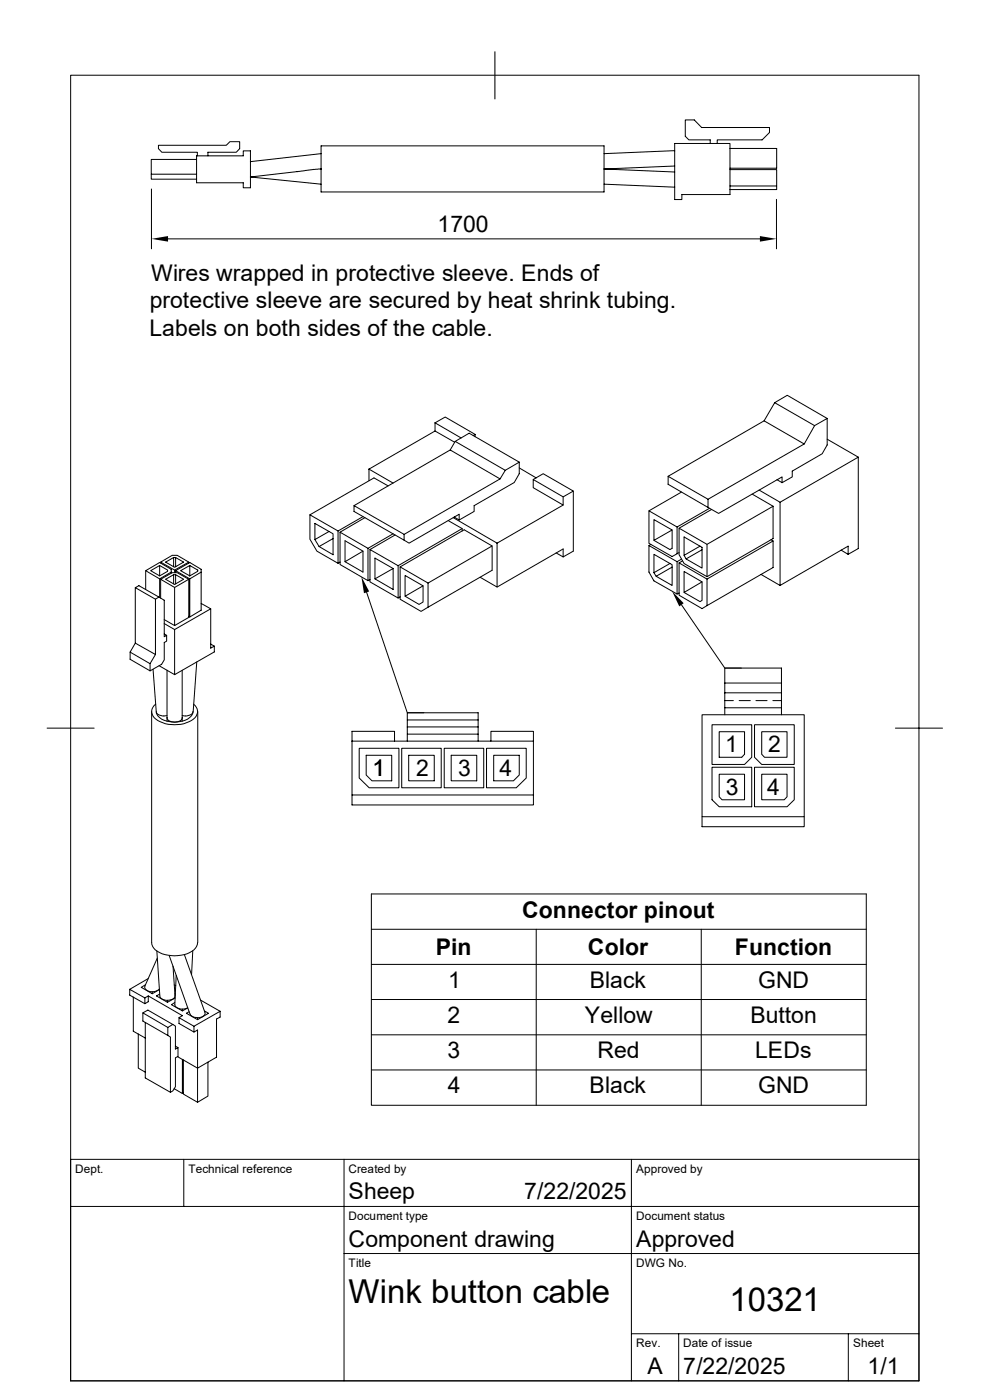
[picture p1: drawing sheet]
<svg xmlns="http://www.w3.org/2000/svg" width="210mm" height="297mm" viewBox="0 0 210 297" stroke-linecap="round" stroke-linejoin="round" font-family="sans-serif">
<g fill="none" stroke="#000" stroke-width=".21">
<path d="M15 16h179.9v276.9h-179.9zM105 11v10M32.1 37v1h9.6M41.7 33.1h9.9v-1.1h1.5v7.8h-1.5v-1h-9.9zM41.7 33.8h-9.6v3.2h9.6M41.9 33.1v-.8h-7.6l-.7-.8v-.7h14.4l.8-.7h2v1.4l-.7 .8h-6v.8M68.1 35.9l-15 1.6 15 1.6M68.1 35.9h.1M68.1 30.9h60v9.8h-60zM68.1 32.6l-15 1.7M128.1 39.1l15 .6M143.1 30.4h11.8v10.9h-10.2v1h-1.6z"/>
<path d="M143.1 35.2l-15 .7 15 .6M143.1 32l-15 .6M150.7 30.4v-.7h-4.6l-.7-.8v-3.5h1.9l1.5 1.7h14.4v1l-1.5 1.6h-9.6v.7M154.9 39.5h9.9v.7h-9.9M154.9 36h9.9v3.5M154.9 31.5h9.9v4.2h-9.9M32.1 40.1v12.7M35.6 50.7h125.6M164.7 42.3v10.5M78.3 99.5l5.1 3M78.3 99.5v2.5M92.3 89.7v1.7l4.1 2.4"/>
<path d="M92.3 89.7l2.1-1.2 6.4 3.7M92.3 89.7l5.5 3.2M92.3 91.4l-14 8.1M95.5 95.5l-20.4 11.8M96.6 93.6l2.9-1.7 10.7 6.1M100.4 92.4l.4-.2v.5M107.2 99.8l-10.6-6.2-1.1 1.9 10.6 6.1M110.2 99.3l3.5 2.1M162.1 89.3l-20.4 11.7M164.3 85.4l2.7-1.5 8.5 4.9M172.8 90.3l-8.5-4.9-2.2 3.9 8.5 4.9M175.5 93.2l6.6 3.8-16.6 9.6-4.5-2.6"/>
<path d="M182.1 97v19.4l-2.2 1.2M33.9 120l1.7 .9v.3l-1.7 1M34.1 119.3l2.4-1.5h1.1l2.4 1.5-3 1.6zM34.1 119.3v.2M36.8 118.3h.5M40 119.3v.2M40.3 120l1.7 .9v.3l-1.7 1zM40.3 120l-2 1.1 2 1.1M65.7 109.2l6 3.4 5.3-3M69.8 112.8l-3 1.7 .9 1.5M70.7 114.3l-3 1.7 3 1.7v-4.5l-3.9-2.2v3.5M71.7 112.6v6.9"/>
<path d="M72.1 112.9v6.9l6 3.4M77 116.9l-3.8 2.3 3.8 2.2v-4.5l-3.8-2.2v4.5M77.4 109.8l-5.3 3.1 6 3.4 5.3-3.1M78.1 116.3v6.9l.4-.3M78.5 116.6v6.8l6 3.5M82.3 103.1l-3-1.7-13.6 7.8v5.2l1.5 2.5 4.5 2.6 .4-.2M85.7 113.4l20.4-11.8 1.1-1.8 3-1.8v2.5l-1.1 1.9-8.5 4.9v1.2l-3.2 1.8v-1.2l-10.6 6.1-1.1-.6zM85.7 113.4l-10.6-6.1v1.2l10.6 6.1M95.1 110.4l2.9 1.7v.5M96.1 109.8l9.4 5.4M96.4 109.7l1 .6M98 112.1l-13.5 7.9-6-3.4 5.3-3.1"/>
<path d="M104.4 115.8l-13.6 7.9v5.1l13.6-7.8v-5.2l-5.9-3.4-13.6 7.9v6.8l4.4 2.6 1.5-.9M105.5 115.2v9.3l-3.6-2M113.1 101.7l2.1-1.2 6.4 3.7-2.1 1.2M113.1 101.7l6.4 3.7v1.7l-6.4-3.6zM118 117.3l1.5 .9v-1.7l-14 8M119.5 107.1l-14 8.1M121.6 104.2v12.7l-2.1 1.3M137.7 115.7l5.9 3.5 1-.6M138.1 115.5l-.4 .2v5.7l1 1.8 4.9 2.8 .5-.2M138.7 110.2l3.9 2.2-3.9 2.2zM142.1 119.5l-3.4 2M142.6 112.4v3.9l-.5 .3-3.4-2"/>
<path d="M143.6 119.2v6.8M144.1 112.1l5.9 3.4v6.8l-4.9-2.8-1-1.8zM144.1 117.2l-1.5 .9-4.9-2.8v-6.9l5.9 3.4v5.7M144.6 104.4l-6.9 4M144.8 119l-.7 .4M148.5 115.9l-3.4 1.9v-3.9l3.8 2.2v4.4l-3.4-1.9M148.9 116.6l-3.4 2-.4-.8M150 115.5l14-8.1v6.9l-14 8M150.2 105.9l20.4-11.7 2.2-3.9 2.7-1.5v5.6l-1.1 1.9-6.3 3.6v1.3l-2.2 1.2v-1.2l-13.5 7.7-2.2-1.2zM150.2 105.9l-8.5-4.9v1.7l8.5 5M150.5 107.8l-6.9 4M151 108.1l-6.9 4"/>
<path d="M159.6 104.8l4.4 2.6M163.6 114.5l.4 .3M164.8 101.8l1.1 .6M165.5 106.6v17.6M178.4 116.7l1.5 .9v-1.7l-14.4 8.3-4-2.3M28.7 136.4l4.3 2.5-1.2 1.9-4.2-2.5M28.7 124.7l4.3 2.4 .7-.4M30.9 121.1v4M32 121.1l1.9-1.1v2.2zM33 127.1v11.8M33.9 122.8v4M34.1 122.9l2.4-1.4h1.1l2.4 1.4-3 1.7z"/>
<path d="M34.1 122.9v4M34.8 134.5l.5 .3-.5 .3v-7.8l-5.3-3.1-.8 .5v11.7l-1.1 1.9v1.6l4.2 2.4v-1.5M34.8 131.4l2.2 1.3M34.8 132.3l2.2 1.3M35.3 134.8v1.2l-.5 .3v3.7l-.5 .9-2.5 1.4M36.3 121.4l-2.4 1.4-3-1.7 3-1.8 2.4 1.5v.8M36.8 121.9l-1.7 1 1.9 1.1 1.9-1.1-1.6-1M36.8 120.2v-1.9l-1.7 1 1.9 1.1 1.9-1.1-1.6-1v1.9M36.8 123.9v-2h.5v2M37 120.9v.6M37.3 121.1l3-1.8 2.4 1.5v8.7l-2.4 1.4v-8.1l2.4-1.4M37.3 121.5v-.4l3 1.7"/>
<path d="M40 122.9v8.1l-3 1.7v-8.1M40 130.8l.3 .1M42.7 128l2 1.2v8.3l.8-.4-.8-.4M44.7 129.2l-7.7 4.4v9.5l-3.3-1.9M45.5 137.1v1.2l-8.5 4.8M77.8 125.6l8.6 25.6h3.5M83.4 120.6l-3.9 2.2 3.9 2.3v-4.5l-3.9-2.2v4.4M84.5 120v6.9l.4-.3M84.9 120.3l5.9 3.4M85.9 122.1l3.8 2.2-3.8 2.2zM89.7 124.3v3.4l-.8 .5-3-1.7M138.7 121.5v-3.9l3.9 2.2v4.4l-3.4-1.9"/>
<path d="M142.6 120.3l-3.4 2-.5-.8M144.6 128.3l9.2 13.4h3.5M145.1 121.2l3.8 2.2-3.8 2.3zM148.9 123.4v4l-.4 .2-3.4-1.9M150 122.9l14-8.1v5.6l-15.1 8.7-4.8-2.8v-6.9l5.9 3.5v5.6M10 154.5h10M32.2 151v49a3.1 3.1 0 0 0 2.8 2.5 7 7 0 0 0 6.5-1.4l.4-1.1M32.5 142l.6 9M33 149.4a1.96 1.96 0 0 0-.8 1.9 1.96 1.96 0 0 0 1.3 1.6 7.3 7.3 0 0 0 7.9-.6 1.85 1.85 0 0 0-.3-2.9M33.1 151a1.78 1.78 0 0 0 2.2 .8h.1M33.1 151a2.86 2.86 0 0 0 2.8 2.1 4.9 4.9 0 0 0 4.8-1.4l.2-.7a1.78 1.78 0 0 1-2.1 .8h-.1M35.4 142.2v10.8"/>
<path d="M35.4 152.3a1.93 1.93 0 0 0 2.9 .6l.4-.6M38.7 142.2v10.8M41.7 140.4l-.7 10.6M42 151v49M74.7 157.2h38.5M76.2 158.7h8.4v8.4h-6.3l-2.1-2zM83.7 157.2v-2h-9v13.5M85.2 158.7h8.4v8.4h-8.4zM86.4 152.7v-1.5h15v6M86.4 154.2v1.5h15M86.4 154.2h15M86.4 155.7v1.5"/>
<path d="M94.2 158.7h8.4v8.4h-8.4zM101.4 152.7h-15v1.5M103.2 158.7h8.4v6.4l-2.1 2h-6.3zM104.1 157.2v-2h9.1v2M113.2 157.2v11.5h-38.5v2.1h38.5v-2.1M148.9 151.6h21.7v21.7h-21.7zM151 153.8h8.5v6.9l-1.6 1.5h-6.9zM152.6 155.2h5.3v4.8l-.5 .7h-4.8zM153.8 144.9v-3.2h12v9.9M153.8 147v3.2h12M153.8 148.6h1.8M153.8 147h12"/>
<path d="M153.8 150.2v1.4M156.8 148.6h2.4M160.1 153.8h8.4v8.4h-6.9l-1.5-1.5zM160.4 148.6h2.3M161.6 155.2h5.4v5.5h-4.8l-.6-.7zM164 148.6h1.8M165.8 144.9h-12v2.1M189.9 154.5h10M77.7 160.2h5.4v5.5h-4.2l-1.2-1.3zM86.7 160.2h5.4v5.5h-5.4zM95.7 160.2h5.4v5.5h-5.4zM104.7 160.2h5.5v4.2l-1.3 1.3h-4.2z"/>
<path d="M148.9 173.3v2.1h21.7v-2.1M151 162.8h8.5v8.4h-6.9l-1.6-1.5zM152.6 164.3h5.3v5.4h-4.7l-.6-.7zM160.1 162.8h8.4v6.9l-1.5 1.5h-6.9zM161.6 164.3h5.4v4.7l-.6 .7h-4.8zM78.8 189.7h105v44.8h-105zM78.8 197.1h105M113.7 197.1v37.4M148.8 197.1v37.4M28.3 211.5v7.3l2.5 1.4M29.3 219.4v7.2l1.5 .9M30.3 214.9v1.7l5.3 3.1"/>
<path d="M30.7 211.7l-3.2-1.8v1.2l3.2 1.8 .8-.4v-1.2l-.8 .4v1.2M30.7 209.3a1.42 1.42 0 0 0 2.1 1.1l1-.6M30.8 216.9v11.8l5.4 3M30.9 208.9l-.9 .6 2.3 1.3 1.5-.9M31.5 211.3l7.2 4.2-.7 .4M31.5 207.6l-4 2.3M32.3 210.4v.4M33.3 201.8l.6 9.5a1.91 1.91 0 0 0 3.2 .2l-.4-6.5M33.4 203.3l-2.7 5.9M33.9 210.9l-.7 .4 2.3 1.3 1.7-.9M35.5 212.2v.4M35.9 202.7l4.4 12.4"/>
<path d="M36.7 217.3l-1.1 .7v1.7l.6 .3v11.7l.5-.3 .5-.9v-6.1l.6-.3v-1.8l-.6 .2v-4.8l-5.8-3.4-1.1 .6 5.3 3.1M37 209l.3 .1M37.1 212.7l-.7 .4 2.3 1.4 1.1-.7M37.1 210.9h.1M37.4 206.9l-.3 6.2a1.89 1.89 0 0 0 2.7 .7M38.7 214.1v.4M39.1 202.5l4.4 12.3a1.34 1.34 0 0 1-2 1.1l-.6-.2-.6-.6M40.9 201.7l-.3 5.1M41.1 218.9v-1.2l-3.1-1.8v1.2l3.1 1.8 .8-.4v8.1l-4.3-2.4M41.9 215.9v.4M42.5 212.2l4.2 2.3M43.3 214.5l.9 .5-2.3 1.3-2.4-1.3 .6-.4"/>
<path d="M46.7 214.5v1.3l-.8 .4v8.1l-4 2.3v7.2l2.2-1.3v-7.2M46.7 214.5l-5.6 3.2M78.8 204.6h105M78.8 212h105M78.8 219.5h105M37.2 222l.6 .3M38.7 224.7v7.3l-1.7-1M38.9 224.9v7.2l3 1.7M38.9 231.9l-.2 .1M78.8 227h105M15 255.9h179.9M39 246v9.9"/>
<path d="M73 246v46.9M133.9 246v46.9M194.9 246h-179.9v46.9M73 265.9h121.9M133.9 283h61M144 283v9.9M180 283v9.9"/>
</g>
<path d="M32.1 50.7l3.5-.6v1.2zM161.2 50.1l3.5 .6-3.5 .6zM76.7 122.3l1.6 3.2-1.1 .4zM142.6 125.4l2.4 2.6-.9 .7z" fill="#000"/>
<g font-size="7">
<text x="74" y="276.4">Wink button cable</text>
<text x="154.7" y="278.2">10321</text>
</g>
<g font-size="4.9">
<text x="92.8" y="49.2">1700</text>
<text x="32" y="59.5">Wires wrapped in protective sleeve. Ends of</text>
<text x="31.8" y="65.4">protective sleeve are secured by heat shrink tubing.</text>
<text x="31.7" y="71.2">Labels on both sides of the cable.</text>
<text x="153.8" y="159.6">1</text>
<text x="163" y="159.6">2</text>
<text x="79" y="164.6">1</text>
<text x="88.3" y="164.5">2</text>
<text x="97.2" y="164.5">3</text>
<text x="106" y="164.5">4</text>
<text x="154" y="168.7">3</text>
<text x="162.8" y="168.6">4</text>
<text x="110.8" y="194.7">Connector pinout</text>
<text x="92.5" y="202.6">Pin</text>
<text x="124.7" y="202.6">Color</text>
<text x="155.9" y="202.6">Function</text>
<text x="95.1" y="209.5">1</text>
<text x="125.1" y="209.5">Black</text>
<text x="160.8" y="209.5">GND</text>
<text x="95" y="217">2</text>
<text x="124.1" y="217">Yellow</text>
<text x="159.2" y="217">Button</text>
<text x="94.9" y="224.5">3</text>
<text x="126.7" y="224.5">Red</text>
<text x="160.2" y="224.5">LEDs</text>
<text x="95" y="231.9">4</text>
<text x="125.1" y="231.9">Black</text>
<text x="160.8" y="231.9">GND</text>
<text x="74" y="254.5">Sheep</text>
<text x="111.2" y="254.5">7/22/2025</text>
<text x="74" y="264.5">Component drawing</text>
<text x="135" y="264.5">Approved</text>
<text x="137.3" y="291.6">A</text>
<text x="144.9" y="291.5">7/22/2025</text>
<text x="184.1" y="291.6">1/1</text>
</g>
<g font-size="2.5">
<text x="16" y="248.8">Dept.</text>
<text x="40" y="248.8">Technical reference</text>
<text x="74" y="248.8">Created by</text>
<text x="134.9" y="248.8">Approved by</text>
<text x="74" y="258.7">Document type</text>
<text x="135" y="258.7">Document status</text>
<text x="74" y="268.7">Title</text>
<text x="135" y="268.7">DWG No.</text>
<text x="135" y="285.8">Rev.</text>
<text x="145" y="285.8">Date of issue</text>
<text x="181" y="285.8">Sheet</text>
</g>
</svg>
